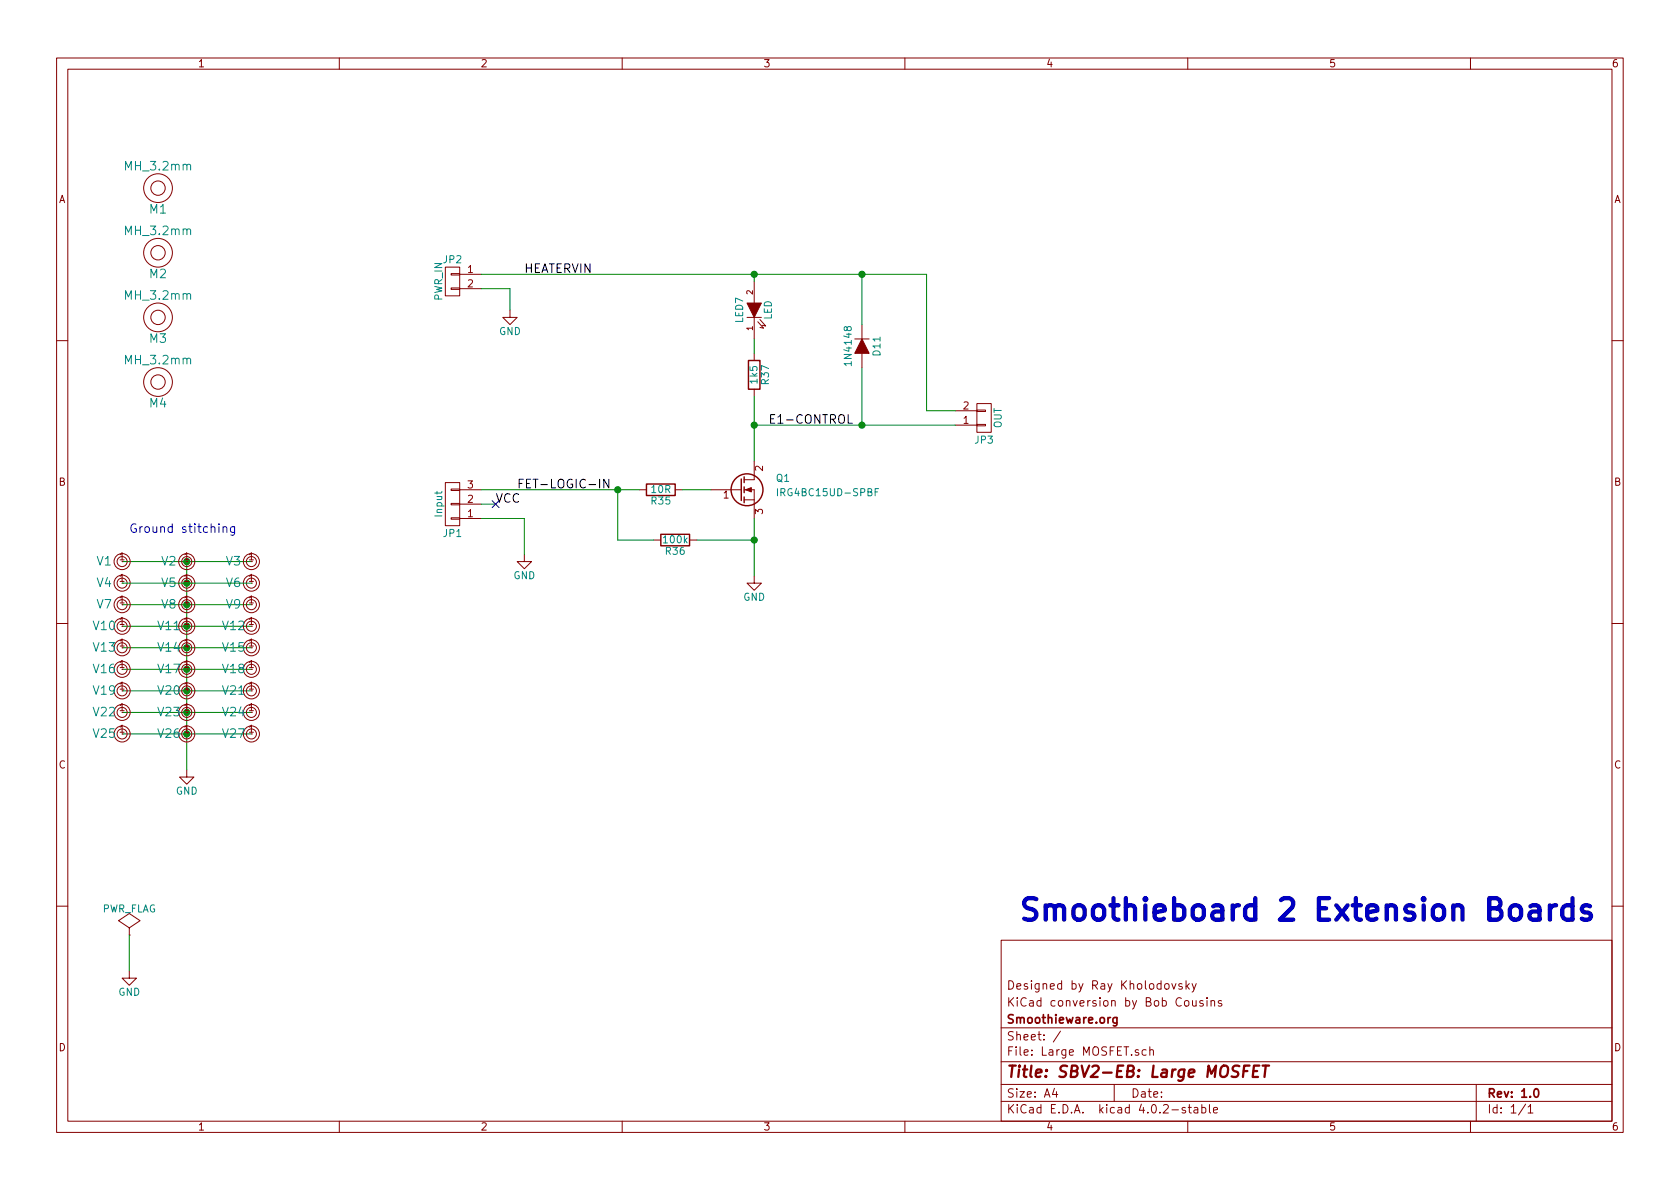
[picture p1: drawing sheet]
EESchema Schematic File Version 2
LIBS:power
LIBS:device
LIBS:transistors
LIBS:conn
LIBS:linear
LIBS:regul
LIBS:74xx
LIBS:cmos4000
LIBS:adc-dac
LIBS:memory
LIBS:xilinx
LIBS:microcontrollers
LIBS:dsp
LIBS:microchip
LIBS:analog_switches
LIBS:motorola
LIBS:texas
LIBS:intel
LIBS:audio
LIBS:interface
LIBS:digital-audio
LIBS:philips
LIBS:display
LIBS:cypress
LIBS:siliconi
LIBS:opto
LIBS:atmel
LIBS:contrib
LIBS:valves
LIBS:Gadget
LIBS:logo
LIBS:Large MOSFET-cache
EELAYER 25 0
EELAYER END
$Descr A4 11693 8268
encoding utf-8
Sheet 1 1
Title "SBV2-EB: Large MOSFET"
Date ""
Rev "1.0"
Comp "Smoothieware.org"
Comment1 "KiCad conversion by Bob Cousins"
Comment2 "Designed by Ray Kholodovsky"
Comment3 ""
Comment4 ""
$EndDescr
Text Notes 7100 6400 0    150  ~ 30
Smoothieboard 2 Extension Boards
$Comp
L MH_3.2mm M1
U 1 1
P 1100 1300
F 0 "M1" H 1100 1150 60  0000 C CNN
F 1 "MH_3.2mm" H 1100 1450 60  0000 C CNN
F 2 "SBV2_Footprints:M3_Mounting_Hole" H 1000 1050 60  0001 C CNN
F 3 "" H 1100 1300 60  0000 C CNN
	1    1100 1300
	1    0    0    -1  
$EndComp
$Comp
L MH_3.2mm M2
U 1 1
P 1100 1750
F 0 "M2" H 1100 1600 60  0000 C CNN
F 1 "MH_3.2mm" H 1100 1900 60  0000 C CNN
F 2 "SBV2_Footprints:M3_Mounting_Hole" H 1000 1500 60  0001 C CNN
F 3 "" H 1100 1750 60  0000 C CNN
	1    1100 1750
	1    0    0    -1  
$EndComp
$Comp
L MH_3.2mm M3
U 1 1
P 1100 2200
F 0 "M3" H 1100 2050 60  0000 C CNN
F 1 "MH_3.2mm" H 1100 2350 60  0000 C CNN
F 2 "SBV2_Footprints:M3_Mounting_Hole" H 1000 1950 60  0001 C CNN
F 3 "" H 1100 2200 60  0000 C CNN
	1    1100 2200
	1    0    0    -1  
$EndComp
$Comp
L MH_3.2mm M4
U 1 1
P 1100 2650
F 0 "M4" H 1100 2500 60  0000 C CNN
F 1 "MH_3.2mm" H 1100 2800 60  0000 C CNN
F 2 "SBV2_Footprints:M3_Mounting_Hole" H 1000 2400 60  0001 C CNN
F 3 "" H 1100 2650 60  0000 C CNN
	1    1100 2650
	1    0    0    -1  
$EndComp
$Comp
L CONN_01X02 JP2
U 1 1
P 3150 1950
F 0 "JP2" H 3150 2100 50  0000 C CNN
F 1 "PWR_IN" V 3250 1950 50  0000 C CNN
F 2 "SBV2_Footprints:Weidmuller_1715250000" H 3150 1950 50  0001 C CNN
F 3 "" H 3150 1950 50  0000 C CNN
	1    3150 1950
	-1   0    0    -1  
$EndComp
$Comp
L CONN_01X02 JP3
U 1 1
P 6850 2900
F 0 "JP3" H 6850 3050 50  0000 C CNN
F 1 "OUT" V 6950 2900 50  0000 C CNN
F 2 "SBV2_Footprints:Weidmuller_1715250000" H 6850 2900 50  0001 C CNN
F 3 "" H 6850 2900 50  0000 C CNN
	1    6850 2900
	1    0    0    1   
$EndComp
$Comp
L CONN_01X03 JP1
U 1 1
P 3150 3500
F 0 "JP1" H 3150 3700 50  0000 C CNN
F 1 "Input" V 3250 3500 50  0000 C CNN
F 2 "SBV2_Footprints:Hdr_MOLEX-KK-RM2-54mm_Lock_3pin_straight" H 3150 3500 50  0001 C CNN
F 3 "" H 3150 3500 50  0000 C CNN
	1    3150 3500
	-1   0    0    1   
$EndComp
$Comp
L R R37
U 1 1
P 5250 2600
F 0 "R37" V 5330 2600 50  0000 C CNN
F 1 "1k5" V 5250 2600 50  0000 C CNN
F 2 "Resistors_SMD:R_0603" V 5180 2600 50  0001 C CNN
F 3 "" H 5250 2600 50  0000 C CNN
	1    5250 2600
	1    0    0    -1  
$EndComp
$Comp
L R R35
U 1 1
P 4600 3400
F 0 "R35" V 4680 3400 50  0000 C CNN
F 1 "10R" V 4600 3400 50  0000 C CNN
F 2 "Resistors_SMD:R_0603" V 4530 3400 50  0001 C CNN
F 3 "" H 4600 3400 50  0000 C CNN
	1    4600 3400
	0    1    1    0   
$EndComp
$Comp
L R R36
U 1 1
P 4700 3750
F 0 "R36" V 4780 3750 50  0000 C CNN
F 1 "100k" V 4700 3750 50  0000 C CNN
F 2 "Resistors_SMD:R_0603" V 4630 3750 50  0001 C CNN
F 3 "" H 4700 3750 50  0000 C CNN
	1    4700 3750
	0    1    1    0   
$EndComp
$Comp
L Q_NMOS_GDS Q1
U 1 1
P 5150 3400
F 0 "Q1" H 5400 3450 50  0000 L BNN
F 1 "IRG4BC15UD-SPBF" H 5400 3350 50  0000 L BNN
F 2 "SBV2_Footprints:D2PACK" H 5350 3500 50  0001 C CNN
F 3 "" H 5150 3400 50  0000 C CNN
	1    5150 3400
	1    0    0    -1  
$EndComp
$Comp
L GND #PWR01
U 1 1
P 3550 2150
F 0 "#PWR01" H 3550 1900 50  0001 C CNN
F 1 "GND" H 3550 2000 50  0000 C CNN
F 2 "" H 3550 2150 50  0000 C CNN
F 3 "" H 3550 2150 50  0000 C CNN
	1    3550 2150
	1    0    0    -1  
$EndComp
$Comp
L GND #PWR02
U 1 1
P 3650 3850
F 0 "#PWR02" H 3650 3600 50  0001 C CNN
F 1 "GND" H 3650 3700 50  0000 C CNN
F 2 "" H 3650 3850 50  0000 C CNN
F 3 "" H 3650 3850 50  0000 C CNN
	1    3650 3850
	1    0    0    -1  
$EndComp
$Comp
L GND #PWR03
U 1 1
P 5250 4000
F 0 "#PWR03" H 5250 3750 50  0001 C CNN
F 1 "GND" H 5250 3850 50  0000 C CNN
F 2 "" H 5250 4000 50  0000 C CNN
F 3 "" H 5250 4000 50  0000 C CNN
	1    5250 4000
	1    0    0    -1  
$EndComp
$Comp
L LED LED7
U 1 1
P 5250 2150
F 0 "LED7" H 5250 2250 50  0000 C CNN
F 1 "LED" H 5250 2050 50  0000 C CNN
F 2 "LEDs:LED-0603" H 5250 2150 50  0001 C CNN
F 3 "" H 5250 2150 50  0000 C CNN
	1    5250 2150
	0    -1   -1   0   
$EndComp
$Comp
L D D11
U 1 1
P 6000 2400
F 0 "D11" H 6000 2500 50  0000 C CNN
F 1 "1N4148" H 6000 2300 50  0000 C CNN
F 2 "Diodes_SMD:SOD-323" H 6000 2400 50  0001 C CNN
F 3 "" H 6000 2400 50  0000 C CNN
	1    6000 2400
	0    1    1    0   
$EndComp
Wire Wire Line
	3350 1900 6450 1900
Wire Wire Line
	5250 1900 5250 1950
Wire Wire Line
	5250 2350 5250 2450
Wire Wire Line
	3350 2000 3550 2000
Wire Wire Line
	3550 2000 3550 2150
Wire Wire Line
	3350 3600 3650 3600
Wire Wire Line
	3650 3600 3650 3850
Wire Wire Line
	3350 3400 4450 3400
Wire Wire Line
	4550 3750 4300 3750
Wire Wire Line
	4300 3750 4300 3400
Connection ~ 4300 3400
Wire Wire Line
	5250 3600 5250 4000
Wire Wire Line
	4850 3750 5250 3750
Connection ~ 5250 3750
Wire Wire Line
	4950 3400 4750 3400
Wire Wire Line
	5250 2750 5250 3200
Wire Wire Line
	5250 2950 6650 2950
Connection ~ 5250 2950
Wire Wire Line
	6000 1900 6000 2250
Connection ~ 5250 1900
Wire Wire Line
	6000 2550 6000 2950
Connection ~ 6000 2950
Wire Wire Line
	6650 2850 6450 2850
Wire Wire Line
	6450 2850 6450 1900
Connection ~ 6000 1900
Text Label 3450 3500 0    60   ~ 0
VCC
Wire Wire Line
	3450 3500 3350 3500
Text Label 3650 1900 0    60   ~ 0
HEATERVIN
Text Label 3600 3400 0    60   ~ 0
FET-LOGIC-IN
Text Label 5350 2950 0    60   ~ 0
E1-CONTROL
NoConn ~ 3450 3500
$Comp
L GND #PWR04
U 1 1
P 900 6750
F 0 "#PWR04" H 900 6500 50  0001 C CNN
F 1 "GND" H 900 6600 50  0000 C CNN
F 2 "" H 900 6750 50  0000 C CNN
F 3 "" H 900 6750 50  0000 C CNN
	1    900  6750
	1    0    0    -1  
$EndComp
$Comp
L PWR_FLAG #FLG05
U 1 1
P 900 6500
F 0 "#FLG05" H 900 6595 50  0001 C CNN
F 1 "PWR_FLAG" H 900 6680 50  0000 C CNN
F 2 "" H 900 6500 50  0000 C CNN
F 3 "" H 900 6500 50  0000 C CNN
	1    900  6500
	1    0    0    -1  
$EndComp
Wire Wire Line
	900  6500 900  6750
Wire Wire Line
	850  3900 1750 3900
Wire Wire Line
	850  4200 1750 4200
Wire Wire Line
	850  4350 1750 4350
Wire Wire Line
	850  4500 1750 4500
Wire Wire Line
	850  4650 1750 4650
Wire Wire Line
	850  4800 1750 4800
Wire Wire Line
	850  4950 1750 4950
Wire Wire Line
	850  5100 1750 5100
Connection ~ 1300 3900
Connection ~ 1300 4050
Connection ~ 1300 4200
Connection ~ 1300 4350
Connection ~ 1300 4500
Connection ~ 1300 4650
Connection ~ 1300 4800
Connection ~ 1300 4950
Connection ~ 1300 5100
Wire Wire Line
	1300 3900 1300 5350
$Comp
L GND #PWR06
U 1 1
P 1300 5350
F 0 "#PWR06" H 1300 5100 50  0001 C CNN
F 1 "GND" H 1300 5200 50  0000 C CNN
F 2 "" H 1300 5350 50  0000 C CNN
F 3 "" H 1300 5350 50  0000 C CNN
	1    1300 5350
	1    0    0    -1  
$EndComp
$Comp
L VIA_GND V1
U 1 1
P 850 3900
F 0 "V1" H 725 3900 60  0000 C CNN
F 1 "VIA_GND" H 875 3800 60  0001 C CNN
F 2 "SBV2_Footprints:VIA_GND_0.86mm" H 850 3900 60  0001 C CNN
F 3 "" H 850 3900 60  0000 C CNN
	1    850  3900
	1    0    0    -1  
$EndComp
$Comp
L VIA_GND V4
U 1 1
P 850 4050
F 0 "V4" H 725 4050 60  0000 C CNN
F 1 "VIA_GND" H 875 3950 60  0001 C CNN
F 2 "SBV2_Footprints:VIA_GND_0.86mm" H 850 4050 60  0001 C CNN
F 3 "" H 850 4050 60  0000 C CNN
	1    850  4050
	1    0    0    -1  
$EndComp
$Comp
L VIA_GND V7
U 1 1
P 850 4200
F 0 "V7" H 725 4200 60  0000 C CNN
F 1 "VIA_GND" H 875 4100 60  0001 C CNN
F 2 "SBV2_Footprints:VIA_GND_0.86mm" H 850 4200 60  0001 C CNN
F 3 "" H 850 4200 60  0000 C CNN
	1    850  4200
	1    0    0    -1  
$EndComp
$Comp
L VIA_GND V10
U 1 1
P 850 4350
F 0 "V10" H 725 4350 60  0000 C CNN
F 1 "VIA_GND" H 875 4250 60  0001 C CNN
F 2 "SBV2_Footprints:VIA_GND_0.86mm" H 850 4350 60  0001 C CNN
F 3 "" H 850 4350 60  0000 C CNN
	1    850  4350
	1    0    0    -1  
$EndComp
$Comp
L VIA_GND V13
U 1 1
P 850 4500
F 0 "V13" H 725 4500 60  0000 C CNN
F 1 "VIA_GND" H 875 4400 60  0001 C CNN
F 2 "SBV2_Footprints:VIA_GND_0.86mm" H 850 4500 60  0001 C CNN
F 3 "" H 850 4500 60  0000 C CNN
	1    850  4500
	1    0    0    -1  
$EndComp
$Comp
L VIA_GND V16
U 1 1
P 850 4650
F 0 "V16" H 725 4650 60  0000 C CNN
F 1 "VIA_GND" H 875 4550 60  0001 C CNN
F 2 "SBV2_Footprints:VIA_GND_0.86mm" H 850 4650 60  0001 C CNN
F 3 "" H 850 4650 60  0000 C CNN
	1    850  4650
	1    0    0    -1  
$EndComp
$Comp
L VIA_GND V19
U 1 1
P 850 4800
F 0 "V19" H 725 4800 60  0000 C CNN
F 1 "VIA_GND" H 875 4700 60  0001 C CNN
F 2 "SBV2_Footprints:VIA_GND_0.86mm" H 850 4800 60  0001 C CNN
F 3 "" H 850 4800 60  0000 C CNN
	1    850  4800
	1    0    0    -1  
$EndComp
$Comp
L VIA_GND V22
U 1 1
P 850 4950
F 0 "V22" H 725 4950 60  0000 C CNN
F 1 "VIA_GND" H 875 4850 60  0001 C CNN
F 2 "SBV2_Footprints:VIA_GND_0.86mm" H 850 4950 60  0001 C CNN
F 3 "" H 850 4950 60  0000 C CNN
	1    850  4950
	1    0    0    -1  
$EndComp
$Comp
L VIA_GND V25
U 1 1
P 850 5100
F 0 "V25" H 725 5100 60  0000 C CNN
F 1 "VIA_GND" H 875 5000 60  0001 C CNN
F 2 "SBV2_Footprints:VIA_GND_0.86mm" H 850 5100 60  0001 C CNN
F 3 "" H 850 5100 60  0000 C CNN
	1    850  5100
	1    0    0    -1  
$EndComp
$Comp
L VIA_GND V2
U 1 1
P 1300 3900
F 0 "V2" H 1175 3900 60  0000 C CNN
F 1 "VIA_GND" H 1325 3800 60  0001 C CNN
F 2 "SBV2_Footprints:VIA_GND_0.86mm" H 1300 3900 60  0001 C CNN
F 3 "" H 1300 3900 60  0000 C CNN
	1    1300 3900
	1    0    0    -1  
$EndComp
$Comp
L VIA_GND V5
U 1 1
P 1300 4050
F 0 "V5" H 1175 4050 60  0000 C CNN
F 1 "VIA_GND" H 1325 3950 60  0001 C CNN
F 2 "SBV2_Footprints:VIA_GND_0.86mm" H 1300 4050 60  0001 C CNN
F 3 "" H 1300 4050 60  0000 C CNN
	1    1300 4050
	1    0    0    -1  
$EndComp
$Comp
L VIA_GND V8
U 1 1
P 1300 4200
F 0 "V8" H 1175 4200 60  0000 C CNN
F 1 "VIA_GND" H 1325 4100 60  0001 C CNN
F 2 "SBV2_Footprints:VIA_GND_0.86mm" H 1300 4200 60  0001 C CNN
F 3 "" H 1300 4200 60  0000 C CNN
	1    1300 4200
	1    0    0    -1  
$EndComp
$Comp
L VIA_GND V11
U 1 1
P 1300 4350
F 0 "V11" H 1175 4350 60  0000 C CNN
F 1 "VIA_GND" H 1325 4250 60  0001 C CNN
F 2 "SBV2_Footprints:VIA_GND_0.86mm" H 1300 4350 60  0001 C CNN
F 3 "" H 1300 4350 60  0000 C CNN
	1    1300 4350
	1    0    0    -1  
$EndComp
$Comp
L VIA_GND V14
U 1 1
P 1300 4500
F 0 "V14" H 1175 4500 60  0000 C CNN
F 1 "VIA_GND" H 1325 4400 60  0001 C CNN
F 2 "SBV2_Footprints:VIA_GND_0.86mm" H 1300 4500 60  0001 C CNN
F 3 "" H 1300 4500 60  0000 C CNN
	1    1300 4500
	1    0    0    -1  
$EndComp
$Comp
L VIA_GND V17
U 1 1
P 1300 4650
F 0 "V17" H 1175 4650 60  0000 C CNN
F 1 "VIA_GND" H 1325 4550 60  0001 C CNN
F 2 "SBV2_Footprints:VIA_GND_0.86mm" H 1300 4650 60  0001 C CNN
F 3 "" H 1300 4650 60  0000 C CNN
	1    1300 4650
	1    0    0    -1  
$EndComp
$Comp
L VIA_GND V20
U 1 1
P 1300 4800
F 0 "V20" H 1175 4800 60  0000 C CNN
F 1 "VIA_GND" H 1325 4700 60  0001 C CNN
F 2 "SBV2_Footprints:VIA_GND_0.86mm" H 1300 4800 60  0001 C CNN
F 3 "" H 1300 4800 60  0000 C CNN
	1    1300 4800
	1    0    0    -1  
$EndComp
$Comp
L VIA_GND V23
U 1 1
P 1300 4950
F 0 "V23" H 1175 4950 60  0000 C CNN
F 1 "VIA_GND" H 1325 4850 60  0001 C CNN
F 2 "SBV2_Footprints:VIA_GND_0.86mm" H 1300 4950 60  0001 C CNN
F 3 "" H 1300 4950 60  0000 C CNN
	1    1300 4950
	1    0    0    -1  
$EndComp
$Comp
L VIA_GND V26
U 1 1
P 1300 5100
F 0 "V26" H 1175 5100 60  0000 C CNN
F 1 "VIA_GND" H 1325 5000 60  0001 C CNN
F 2 "SBV2_Footprints:VIA_GND_0.86mm" H 1300 5100 60  0001 C CNN
F 3 "" H 1300 5100 60  0000 C CNN
	1    1300 5100
	1    0    0    -1  
$EndComp
$Comp
L VIA_GND V3
U 1 1
P 1750 3900
F 0 "V3" H 1625 3900 60  0000 C CNN
F 1 "VIA_GND" H 1775 3800 60  0001 C CNN
F 2 "SBV2_Footprints:VIA_GND_0.86mm" H 1750 3900 60  0001 C CNN
F 3 "" H 1750 3900 60  0000 C CNN
	1    1750 3900
	1    0    0    -1  
$EndComp
$Comp
L VIA_GND V9
U 1 1
P 1750 4200
F 0 "V9" H 1625 4200 60  0000 C CNN
F 1 "VIA_GND" H 1775 4100 60  0001 C CNN
F 2 "SBV2_Footprints:VIA_GND_0.86mm" H 1750 4200 60  0001 C CNN
F 3 "" H 1750 4200 60  0000 C CNN
	1    1750 4200
	1    0    0    -1  
$EndComp
$Comp
L VIA_GND V12
U 1 1
P 1750 4350
F 0 "V12" H 1625 4350 60  0000 C CNN
F 1 "VIA_GND" H 1775 4250 60  0001 C CNN
F 2 "SBV2_Footprints:VIA_GND_0.86mm" H 1750 4350 60  0001 C CNN
F 3 "" H 1750 4350 60  0000 C CNN
	1    1750 4350
	1    0    0    -1  
$EndComp
$Comp
L VIA_GND V15
U 1 1
P 1750 4500
F 0 "V15" H 1625 4500 60  0000 C CNN
F 1 "VIA_GND" H 1775 4400 60  0001 C CNN
F 2 "SBV2_Footprints:VIA_GND_0.86mm" H 1750 4500 60  0001 C CNN
F 3 "" H 1750 4500 60  0000 C CNN
	1    1750 4500
	1    0    0    -1  
$EndComp
$Comp
L VIA_GND V18
U 1 1
P 1750 4650
F 0 "V18" H 1625 4650 60  0000 C CNN
F 1 "VIA_GND" H 1775 4550 60  0001 C CNN
F 2 "SBV2_Footprints:VIA_GND_0.86mm" H 1750 4650 60  0001 C CNN
F 3 "" H 1750 4650 60  0000 C CNN
	1    1750 4650
	1    0    0    -1  
$EndComp
$Comp
L VIA_GND V21
U 1 1
P 1750 4800
F 0 "V21" H 1625 4800 60  0000 C CNN
F 1 "VIA_GND" H 1775 4700 60  0001 C CNN
F 2 "SBV2_Footprints:VIA_GND_0.86mm" H 1750 4800 60  0001 C CNN
F 3 "" H 1750 4800 60  0000 C CNN
	1    1750 4800
	1    0    0    -1  
$EndComp
$Comp
L VIA_GND V24
U 1 1
P 1750 4950
F 0 "V24" H 1625 4950 60  0000 C CNN
F 1 "VIA_GND" H 1775 4850 60  0001 C CNN
F 2 "SBV2_Footprints:VIA_GND_0.86mm" H 1750 4950 60  0001 C CNN
F 3 "" H 1750 4950 60  0000 C CNN
	1    1750 4950
	1    0    0    -1  
$EndComp
$Comp
L VIA_GND V27
U 1 1
P 1750 5100
F 0 "V27" H 1625 5100 60  0000 C CNN
F 1 "VIA_GND" H 1775 5000 60  0001 C CNN
F 2 "SBV2_Footprints:VIA_GND_0.86mm" H 1750 5100 60  0001 C CNN
F 3 "" H 1750 5100 60  0000 C CNN
	1    1750 5100
	1    0    0    -1  
$EndComp
$Comp
L VIA_GND V6
U 1 1
P 1750 4050
F 0 "V6" H 1625 4050 60  0000 C CNN
F 1 "VIA_GND" H 1775 3950 60  0001 C CNN
F 2 "SBV2_Footprints:VIA_GND_0.86mm" H 1750 4050 60  0001 C CNN
F 3 "" H 1750 4050 60  0000 C CNN
	1    1750 4050
	1    0    0    -1  
$EndComp
Wire Wire Line
	850  4050 1750 4050
Text Notes 900  3700 0    60   ~ 0
Ground stitching
$EndSCHEMATC
